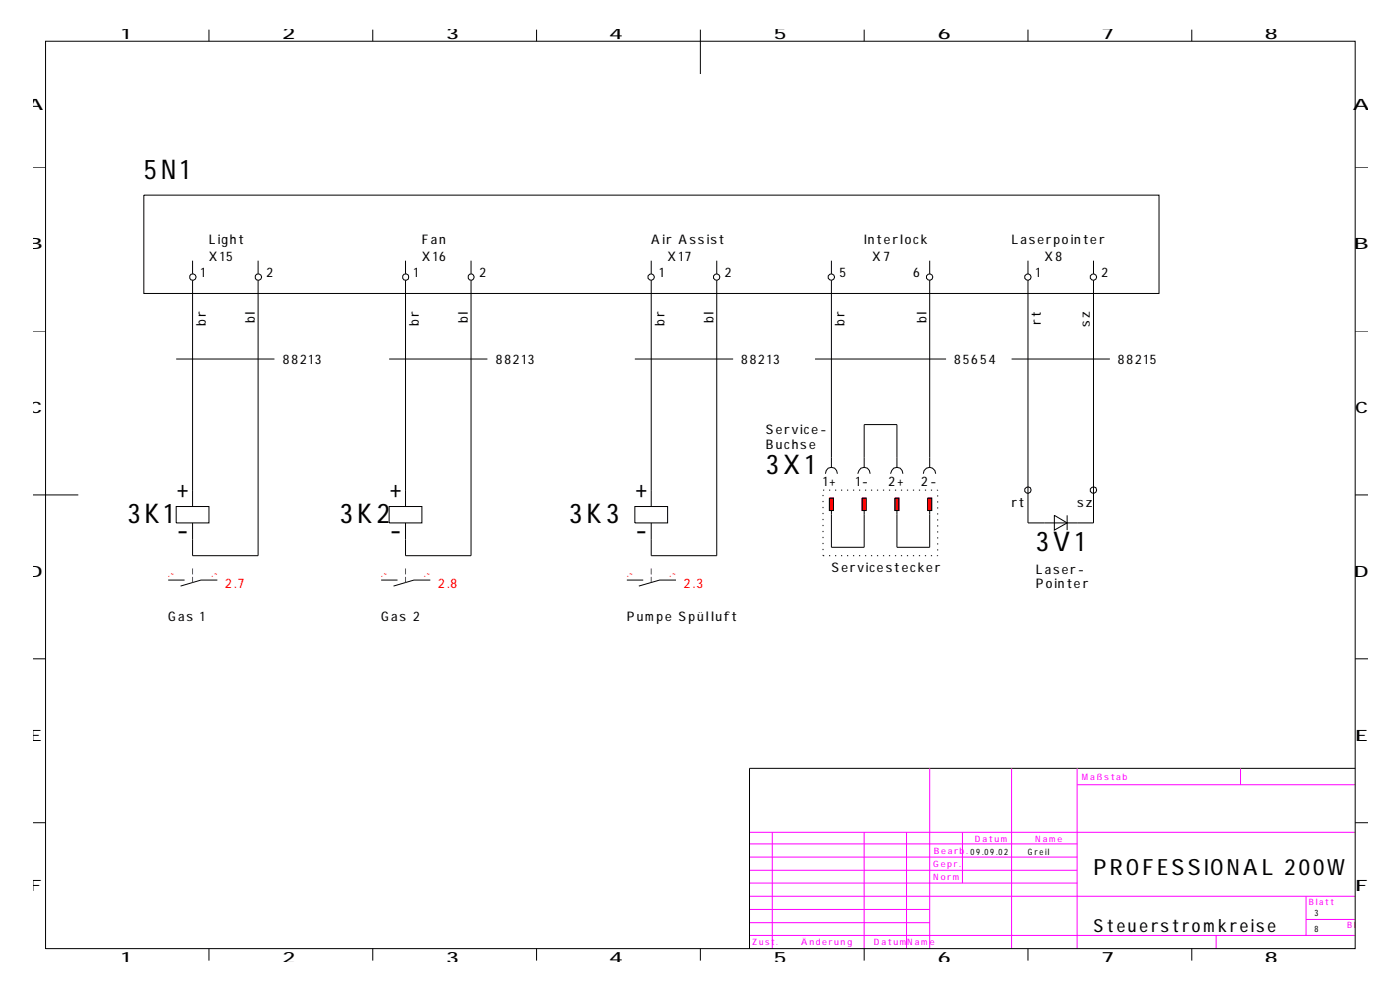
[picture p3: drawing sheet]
<svg xmlns="http://www.w3.org/2000/svg" width="297mm" height="210mm" viewBox="0 0 297 210" stroke-linecap="round" stroke-linejoin="round" font-family="sans-serif">
<g fill="none" stroke="#f0f" stroke-width=".21">
<path d="M158.8 176.3h128.4M158.8 178.7h69.5M163.7 176.3v24.6M183.1 176.3v24.6M192.1 176.3v24.6M197 162.7v38.2M204 176.3v10.7M214.4 162.7v38.2M228.3 166.2h58.9M228.3 162.7v38.2M262.9 162.7v3.5M158.8 189.8h128.4"/>
<path d="M158.8 198.1h128.4M158.8 181.5h69.5M158.8 187h69.5M158.8 184.3h69.5M158.8 195.4h38.2M158.8 192.6h38.2M257.7 198.1v2.8M276.8 189.8v8.3M276.8 194.7h10.4"/>
</g>
<g fill="none" stroke="#000" stroke-width=".21">
<path d="M9.7 8.7h277.5v192.2h-277.5zM44.3 6.3v2.4M79 6.3v2.4M113.7 6.3v2.4M148.4 6.3v9.4M183.1 6.3v2.4M217.8 6.3v2.4M252.6 6.3v2.4M7.1 35.4h2.6M287.2 35.4h2.7M30.5 41.3h215.1v20.9h-215.1zM40.8 55.2v2.8"/>
<path d="M40.8 59.4v47.9M54.7 59.4v58.3h-13.9v-6.9M54.7 55.2v2.8M85.9 55.2v2.8M85.9 59.4v47.9M99.8 59.4v58.3h-13.9v-6.9M99.8 55.2v2.8M138 55.2v2.8M138 59.4v47.9M151.9 59.4v58.3h-13.9v-6.9M151.9 55.2v2.8M176.2 55.2v2.8"/>
<path d="M176.2 59.4v39.6M197 55.2v2.8M197 59.4v39.6M217.8 55.2v2.8M217.8 59.4v51.4h13.9v-51.4M231.7 55.2v2.8M7.1 70.1h2.6M37.3 76h20.9M82.5 76h20.8M134.5 76h20.9M172.7 76h27.8M214.4 76h20.8"/>
<path d="M287.2 70.1h2.7M183.1 99v-9.1h7v9.1M7.1 104.8h9.5M37.3 107.3h7v3.5h-7zM82.5 107.3h6.9v3.5h-6.9zM134.5 107.3h7v3.5h-7zM174.4 117.5v.2h.3M174.4 103.8h.3M174.4 104.8v.3M174.4 106.1v.3M174.4 107.4v.2M174.4 108.6v.3"/>
<path d="M174.4 109.9v.3M174.4 111.2v.2M174.4 112.5v.2M174.4 113.7v.3M174.4 115v.2M174.4 116.3v.2M174.9 100.3a1.27 1.27 0 0 1 1.3-1.3 1.27 1.27 0 0 1 1.3 1.3M175.7 117.7h.2M175.7 103.8h.2M175.8 105.5h.8v2.6h-.8zM176.2 108.1v7.8h6.9v-7.8M177 117.7h.2"/>
<path d="M177 103.8h.2M178.2 117.7h.3M178.2 103.8h.3M179.5 117.7h.2M179.5 103.8h.2M180.8 117.7h.2M180.8 103.8h.2M181.8 100.3a1.31 1.31 0 0 1 1.3-1.3 1.31 1.31 0 0 1 1.3 1.3M182 117.7h.3M182 103.8h.3M182.7 105.5h.9v2.6h-.9zM183.3 117.7h.3"/>
<path d="M183.3 103.8h.3M184.6 117.7h.2M184.6 103.8h.2M185.8 117.7h.3M185.8 103.8h.3M187.1 117.7h.3M187.1 103.8h.3M188.4 117.7h.2M188.4 103.8h.2M188.7 100.3a1.31 1.31 0 0 1 1.3-1.3 1.31 1.31 0 0 1 1.3 1.3M189.7 105.5h.8v2.6h-.8zM189.7 117.7h.2"/>
<path d="M189.7 103.8h.2M190.1 108.1v7.8h6.9v-7.8M190.9 117.7h.3M190.9 103.8h.3M192.2 117.7h.2M192.2 103.8h.2M193.5 117.7h.2M193.5 103.8h.2M194.7 117.7h.3M194.7 103.8h.3M195.7 100.3a1.31 1.31 0 0 1 1.3-1.3 1.31 1.31 0 0 1 1.3 1.3M196 117.7h.3"/>
<path d="M196 103.8h.3M196.6 105.5h.8v2.6h-.8zM197.3 117.7h.2M197.3 103.8h.2M198.5 103.8l.2 .1M198.7 117.6l-.2 .1M198.7 104.9v.3M198.7 106.2v.2M198.7 107.5v.2M198.7 108.7v.3M198.7 110v.3M198.7 111.3v.2"/>
<path d="M198.7 112.5v.3M198.7 113.8v.3M198.7 115.1v.2M198.7 116.3v.3M223.4 109.1l2.7 1.7-2.7 1.5zM226.1 109.1v3.2M287.2 104.8h2.7M7.1 139.5h2.6M35.6 122.9h3.5M46.1 122.9h-3.5l-4.3 1.2M80.8 122.9h3.4M91.2 122.9h-3.5l-4.3 1.2"/>
<path d="M132.8 122.9h3.5M143.3 122.9h-3.5l-4.4 1.2M287.2 139.5h2.7M7.1 174.3h2.6M287.2 162.7h-128.4v38.2M287.2 174.3h2.7M44.3 200.9v2.6M79 200.9v2.6M113.7 200.9v2.6M148.4 200.9v2.6M183.1 200.9v2.6M217.8 200.9v2.6"/>
<path d="M252.6 200.9v2.6"/>
<circle cx="40.9" cy="58.7" r=".71"/>
<circle cx="54.7" cy="58.7" r=".71"/>
<circle cx="85.9" cy="58.7" r=".68"/>
<circle cx="99.8" cy="58.7" r=".68"/>
<circle cx="138" cy="58.7" r=".68"/>
<circle cx="151.9" cy="58.7" r=".68"/>
<circle cx="176.2" cy="58.7" r=".68"/>
<circle cx="197" cy="58.7" r=".68"/>
<circle cx="217.8" cy="58.7" r=".68"/>
<circle cx="231.7" cy="58.7" r=".68"/>
<circle cx="217.8" cy="103.8" r=".68"/>
<circle cx="231.7" cy="103.8" r=".68"/>
</g>
<path d="M40.8 120.4v1.3M40.8 122.2v1.2M85.9 120.4v1.3M85.9 122.2v1.2M138 120.4v1.3M138 122.2v1.2" fill="none" stroke="#00f" stroke-width=".21"/>
<g fill="#f00" stroke="#f00" stroke-width=".21">
<path d="M175.8 105.5h.8v2.6h-.8z" fill-rule="evenodd"/>
<path d="M182.7 105.5h.9v2.6h-.9z" fill-rule="evenodd"/>
<path d="M189.7 105.5h.8v2.6h-.8z" fill-rule="evenodd"/>
<path d="M196.6 105.5h.8v2.6h-.8z" fill-rule="evenodd"/>
</g>
<g font-size="5.8">
<text x="30.5" y="37.9">5N1</text>
<text x="162.3" y="100.3">3X1</text>
<text x="37.3" y="105.5">+</text>
<text x="82.5" y="105.5">+</text>
<text x="134.5" y="105.5">+</text>
<text x="27" y="110.8">3K1</text>
<text x="72.1" y="110.8">3K2</text>
<text x="120.6" y="110.8">3K3</text>
<text x="37.3" y="114.2">-</text>
<text x="82.5" y="114.2">-</text>
<text x="134.5" y="114.2">-</text>
<text x="219.5" y="116.8">3V 1</text>
</g>
<text font-size="4.7" x="231.7" y="185.3">PROFESSIONAL 200W</text>
<text font-size="3.8" x="231.7" y="197.5">Steuerstromkreise</text>
<g font-size="3.3">
<text x="25.7" y="8.2">1</text>
<text x="59.9" y="8.2">2</text>
<text x="94.6" y="8.2">3</text>
<text x="129" y="8.2">4</text>
<text x="164" y="8.2">5</text>
<text x="198.7" y="8.2">6</text>
<text x="233.4" y="8.2">7</text>
<text x="268.1" y="8.2">8</text>
<text x="5.7" y="23.3">A</text>
<text x="286.7" y="23.3">A</text>
<text x="5.9" y="52.8">B</text>
<text x="286.9" y="52.8">B</text>
<text x="6.2" y="87.5">C</text>
<text x="287.2" y="87.5">C</text>
<text x="5.9" y="122.2">D</text>
<text x="286.9" y="122.2">D</text>
<text x="6.2" y="156.9">E</text>
<text x="287.2" y="156.9">E</text>
<text x="6.2" y="188.8">F</text>
<text x="287.2" y="188.8">F</text>
<text x="25.7" y="203.9">1</text>
<text x="59.9" y="203.9">2</text>
<text x="94.6" y="203.9">3</text>
<text x="129" y="203.9">4</text>
<text x="164" y="203.9">5</text>
<text x="198.7" y="203.9">6</text>
<text x="233.4" y="203.9">7</text>
<text x="268.1" y="203.9">8</text>
</g>
<g font-size="2.8">
<text x="44.3" y="51.7">Light</text>
<text x="89.4" y="51.7">Fan</text>
<text x="138" y="51.7">Air Assist</text>
<text x="183.1" y="51.7">Interlock</text>
<text x="214.4" y="51.7">Laserpointer</text>
<text x="42.6" y="58.7">1</text>
<text x="44.3" y="55.2">X15</text>
<text x="56.5" y="58.7">2</text>
<text x="87.7" y="58.7">1</text>
<text x="89.4" y="55.2">X16</text>
<text x="101.6" y="58.7">2</text>
<text x="139.8" y="58.7">1</text>
<text x="141.5" y="55.2">X17</text>
<text x="153.6" y="58.7">2</text>
<text x="177.9" y="58.7">5</text>
<text x="184.8" y="55.2">X7</text>
<text x="193.5" y="58.7">6</text>
<text x="219.5" y="58.7">1</text>
<text x="221.3" y="55.2">X8</text>
<text x="233.4" y="58.7">2</text>
<text x="43.6" y="69" transform="rotate(-90 43.6 69)">br</text>
<text x="54" y="68.5" transform="rotate(-90 54 68.5)">bl</text>
<text x="88.7" y="69" transform="rotate(-90 88.7 69)">br</text>
<text x="99.1" y="68.5" transform="rotate(-90 99.1 68.5)">bl</text>
<text x="140.8" y="69" transform="rotate(-90 140.8 69)">br</text>
<text x="151.2" y="68.5" transform="rotate(-90 151.2 68.5)">bl</text>
<text x="179" y="69" transform="rotate(-90 179 69)">br</text>
<text x="196.3" y="68.5" transform="rotate(-90 196.3 68.5)">bl</text>
<text x="220.6" y="68.8" transform="rotate(-90 220.6 68.8)">rt</text>
<text x="231" y="69.3" transform="rotate(-90 231 69.3)">sz</text>
<text x="59.9" y="77.1">88213</text>
<text x="105.1" y="77.1">88213</text>
<text x="157.1" y="77.1">88213</text>
<text x="202.2" y="77.1">85654</text>
<text x="236.9" y="77.1">88215</text>
<text x="162.3" y="92">Service-</text>
<text x="162.3" y="95.1">Buchse</text>
<text x="174.4" y="102.9">1+</text>
<text x="181.4" y="102.9">1-</text>
<text x="188.3" y="102.9">2+</text>
<text x="195.2" y="102.9">2-</text>
<text x="214.4" y="107.3">rt</text>
<text x="228.3" y="107.3">sz</text>
<text x="176.2" y="121.2">Servicestecker</text>
<text x="219.5" y="121.5">Laser-</text>
<text x="219.5" y="124.6">Pointer</text>
<text x="35.6" y="131.6">Gas 1</text>
<text x="80.8" y="131.6">Gas 2</text>
<text x="132.8" y="131.6">Pumpe Spülluft</text>
</g>
<g font-size="2.8" fill="#f00">
<text x="47.8" y="124.6">2.7</text>
<text x="92.9" y="124.6">2.8</text>
<text x="144.9" y="124.6">2.3</text>
</g>
<g font-size="2.4" fill="#f00">
<text x="35.6" y="122.3">.~</text>
<text x="44.8" y="122.3">.~</text>
<text x="80.8" y="122.3">.~</text>
<text x="89.8" y="122.3">.~</text>
<text x="132.8" y="122.3">.~</text>
<text x="141.9" y="122.3">.~</text>
</g>
<g font-size="1.9" fill="#f0f">
<text x="229.3" y="165.2">Maßstab</text>
<text x="206.6" y="178.2">Datum</text>
<text x="219.4" y="178.2">Name</text>
<text x="197.8" y="183.7">Gepr.</text>
<text x="197.9" y="180.9">Bearb. 09.09.02</text>
<text x="197.8" y="186.4">Norm</text>
<text x="277.4" y="191.7">Blatt</text>
<text x="285.5" y="196.6">Bl</text>
<text x="159.4" y="200.3">Zust.</text>
<text x="169.8" y="200.3">Änderung</text>
<text x="185.2" y="200.2">DatumName</text>
</g>
<g font-size="1.9">
<text x="217.8" y="181">Greil</text>
<text x="278.6" y="194">3</text>
<text x="278.6" y="197.5">8</text>
</g>
</svg>
